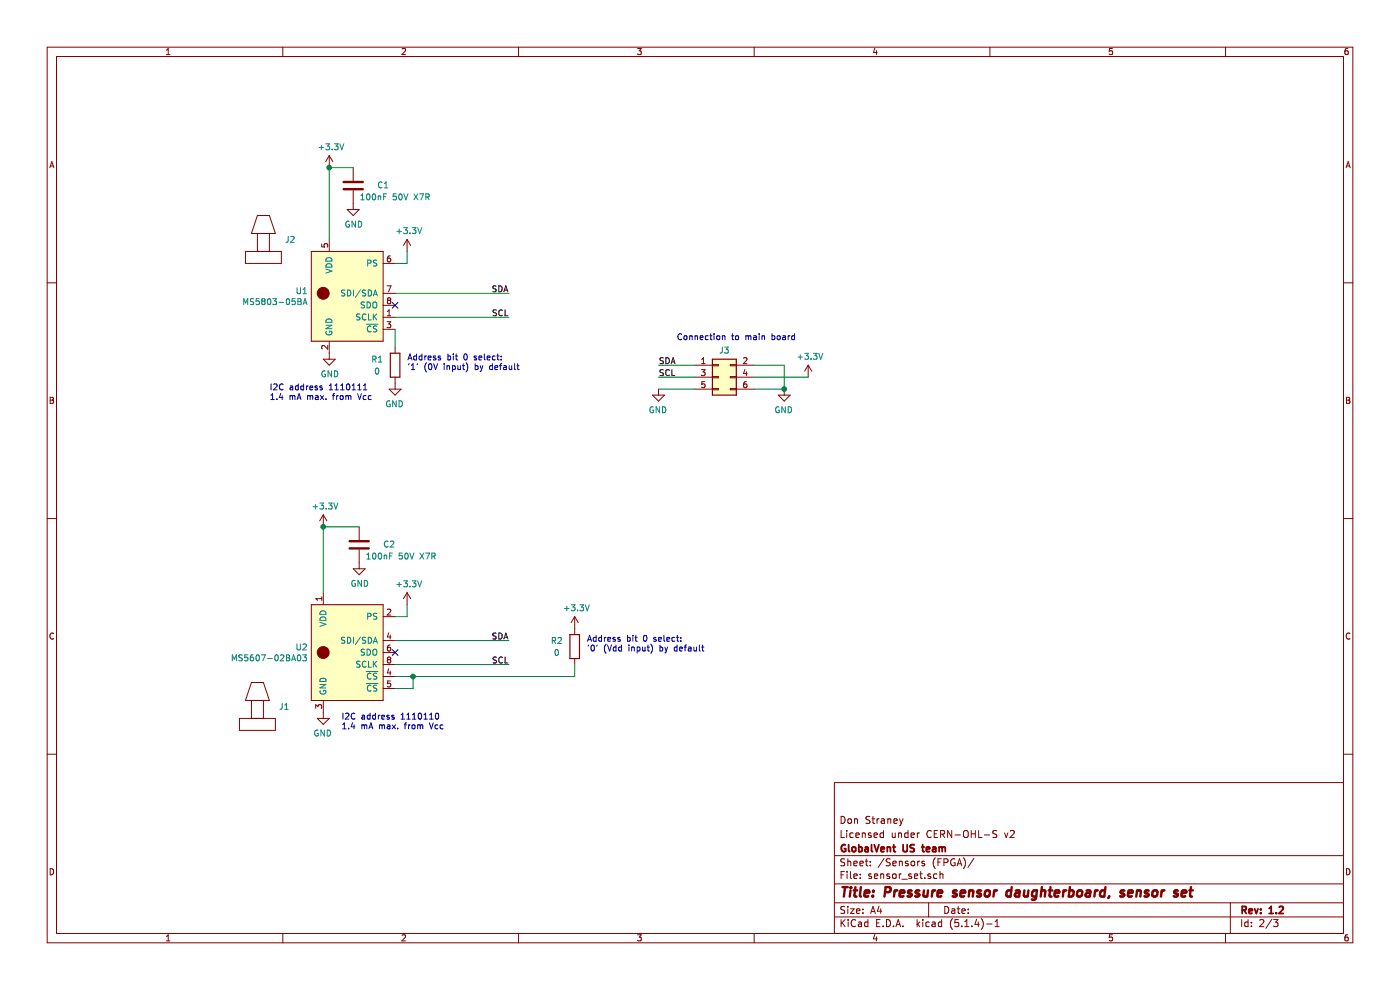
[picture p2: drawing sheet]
EESchema Schematic File Version 4
LIBS:Pressure_sensor_daughterboard-MS5607-MS5803-cache
EELAYER 30 0
EELAYER END
$Descr A4 11693 8268
encoding utf-8
Sheet 3 3
Title "Pressure sensor daughterboard, sensor set"
Date ""
Rev "1.2"
Comp "GlobalVent US team"
Comment1 "Licensed under CERN-OHL-S v2"
Comment2 "Don Straney"
Comment3 ""
Comment4 ""
$EndDescr
$Comp
L Pressure_sensors:MS5803-05BA U?
U 1 1
P 2900 2450
AR Path="/5F518E26/5F05EA8A" Ref="U?"  Part="1" 
AR Path="/5F593E41/5F05EA8A" Ref="U?"  Part="1" 
AR Path="/5F05EA8A" Ref="U?"  Part="1" 
AR Path="/5F04EA78/5F05EA8A" Ref="U1"  Part="1" 
AR Path="/5F065BFC/5F05EA8A" Ref="U3"  Part="1" 
F 0 "U3" H 2573 2471 50  0000 R CNN
F 1 "MS5803-05BA" H 2573 2380 50  0000 R CNN
F 2 "Pressure_sensors:TE_MS5803-05BA" H 2900 2450 50  0001 C CNN
F 3 "" H 2900 2450 50  0001 C CNN
F 4 "TE" H 2900 2450 50  0001 C CNN "Manufacturer"
F 5 "MS5803-05BA01-00" H 2900 2450 50  0001 C CNN "Part Number"
	1    2900 2450
	1    0    0    -1  
$EndComp
$Comp
L Device:C C?
U 1 1
P 3000 4550
AR Path="/5F05EA92" Ref="C?"  Part="1" 
AR Path="/5E8AFE9D/5F05EA92" Ref="C?"  Part="1" 
AR Path="/5F518E26/5F05EA92" Ref="C?"  Part="1" 
AR Path="/5F593E41/5F05EA92" Ref="C?"  Part="1" 
AR Path="/5F04EA78/5F05EA92" Ref="C2"  Part="1" 
AR Path="/5F065BFC/5F05EA92" Ref="C4"  Part="1" 
F 0 "C4" H 2750 4550 50  0000 C CNN
F 1 "100nF 50V X7R" H 2650 4650 50  0000 C CNN
F 2 "Capacitor_SMD:C_0603_1608Metric" H 3038 4400 50  0001 C CNN
F 3 "~" H 3000 4550 50  0001 C CNN
F 4 "AVX" H 3000 4550 50  0001 C CNN "Manufacturer"
F 5 "06035C104JAT2A" H 3000 4550 50  0001 C CNN "Part Number"
	1    3000 4550
	-1   0    0    1   
$EndComp
$Comp
L power:GND #PWR?
U 1 1
P 3000 4700
AR Path="/5F05EA98" Ref="#PWR?"  Part="1" 
AR Path="/5E8AFE9D/5F05EA98" Ref="#PWR?"  Part="1" 
AR Path="/5F518E26/5F05EA98" Ref="#PWR?"  Part="1" 
AR Path="/5F593E41/5F05EA98" Ref="#PWR?"  Part="1" 
AR Path="/5F04EA78/5F05EA98" Ref="#PWR0101"  Part="1" 
AR Path="/5F065BFC/5F05EA98" Ref="#PWR0114"  Part="1" 
F 0 "#PWR0114" H 3000 4450 50  0001 C CNN
F 1 "GND" H 3005 4527 50  0000 C CNN
F 2 "" H 3000 4700 50  0001 C CNN
F 3 "" H 3000 4700 50  0001 C CNN
	1    3000 4700
	1    0    0    -1  
$EndComp
$Comp
L power:GND #PWR?
U 1 1
P 2700 5950
AR Path="/5F05EA9E" Ref="#PWR?"  Part="1" 
AR Path="/5E8AFE9D/5F05EA9E" Ref="#PWR?"  Part="1" 
AR Path="/5F518E26/5F05EA9E" Ref="#PWR?"  Part="1" 
AR Path="/5F593E41/5F05EA9E" Ref="#PWR?"  Part="1" 
AR Path="/5F04EA78/5F05EA9E" Ref="#PWR0102"  Part="1" 
AR Path="/5F065BFC/5F05EA9E" Ref="#PWR0115"  Part="1" 
F 0 "#PWR0115" H 2700 5700 50  0001 C CNN
F 1 "GND" H 2705 5777 50  0000 C CNN
F 2 "" H 2700 5950 50  0001 C CNN
F 3 "" H 2700 5950 50  0001 C CNN
	1    2700 5950
	-1   0    0    -1  
$EndComp
$Comp
L Device:C C?
U 1 1
P 2950 1550
AR Path="/5F05EAA6" Ref="C?"  Part="1" 
AR Path="/5E8AFE9D/5F05EAA6" Ref="C?"  Part="1" 
AR Path="/5F518E26/5F05EAA6" Ref="C?"  Part="1" 
AR Path="/5F593E41/5F05EAA6" Ref="C?"  Part="1" 
AR Path="/5F04EA78/5F05EAA6" Ref="C1"  Part="1" 
AR Path="/5F065BFC/5F05EAA6" Ref="C3"  Part="1" 
F 0 "C3" H 2700 1550 50  0000 C CNN
F 1 "100nF 50V X7R" H 2600 1650 50  0000 C CNN
F 2 "Capacitor_SMD:C_0603_1608Metric" H 2988 1400 50  0001 C CNN
F 3 "~" H 2950 1550 50  0001 C CNN
F 4 "AVX" H 2950 1550 50  0001 C CNN "Manufacturer"
F 5 "06035C104JAT2A" H 2950 1550 50  0001 C CNN "Part Number"
	1    2950 1550
	-1   0    0    1   
$EndComp
$Comp
L power:GND #PWR?
U 1 1
P 2950 1700
AR Path="/5F05EAAC" Ref="#PWR?"  Part="1" 
AR Path="/5E8AFE9D/5F05EAAC" Ref="#PWR?"  Part="1" 
AR Path="/5F518E26/5F05EAAC" Ref="#PWR?"  Part="1" 
AR Path="/5F593E41/5F05EAAC" Ref="#PWR?"  Part="1" 
AR Path="/5F04EA78/5F05EAAC" Ref="#PWR0103"  Part="1" 
AR Path="/5F065BFC/5F05EAAC" Ref="#PWR0116"  Part="1" 
F 0 "#PWR0116" H 2950 1450 50  0001 C CNN
F 1 "GND" H 2955 1527 50  0000 C CNN
F 2 "" H 2950 1700 50  0001 C CNN
F 3 "" H 2950 1700 50  0001 C CNN
	1    2950 1700
	1    0    0    -1  
$EndComp
Wire Wire Line
	2750 1400 2950 1400
Wire Wire Line
	2750 1400 2750 2000
$Comp
L power:GND #PWR?
U 1 1
P 2750 2950
AR Path="/5F05EAB4" Ref="#PWR?"  Part="1" 
AR Path="/5E8AFE9D/5F05EAB4" Ref="#PWR?"  Part="1" 
AR Path="/5F518E26/5F05EAB4" Ref="#PWR?"  Part="1" 
AR Path="/5F593E41/5F05EAB4" Ref="#PWR?"  Part="1" 
AR Path="/5F04EA78/5F05EAB4" Ref="#PWR0104"  Part="1" 
AR Path="/5F065BFC/5F05EAB4" Ref="#PWR0117"  Part="1" 
F 0 "#PWR0117" H 2750 2700 50  0001 C CNN
F 1 "GND" H 2755 2777 50  0000 C CNN
F 2 "" H 2750 2950 50  0001 C CNN
F 3 "" H 2750 2950 50  0001 C CNN
	1    2750 2950
	1    0    0    -1  
$EndComp
Wire Wire Line
	3300 2450 4250 2450
Wire Wire Line
	3300 2650 4250 2650
$Comp
L Device:R R?
U 1 1
P 4800 5400
AR Path="/5F05EABE" Ref="R?"  Part="1" 
AR Path="/5E8AFE9D/5F05EABE" Ref="R?"  Part="1" 
AR Path="/5F518E26/5F05EABE" Ref="R?"  Part="1" 
AR Path="/5F593E41/5F05EABE" Ref="R?"  Part="1" 
AR Path="/5F04EA78/5F05EABE" Ref="R2"  Part="1" 
AR Path="/5F065BFC/5F05EABE" Ref="R4"  Part="1" 
F 0 "R4" H 4650 5450 50  0000 C CNN
F 1 "0" H 4650 5350 50  0000 C CNN
F 2 "Resistor_SMD:R_1206_3216Metric" V 4730 5400 50  0001 C CNN
F 3 "~" H 4800 5400 50  0001 C CNN
F 4 "Panasonic" H 4800 5400 50  0001 C CNN "Manufacturer"
F 5 "ERJ-8GEY0R00V" H 4800 5400 50  0001 C CNN "Part Number"
	1    4800 5400
	1    0    0    -1  
$EndComp
Text Notes 4900 5450 0    50   ~ 0
Address bit 0 select:\n'0' (Vdd input) by default
NoConn ~ 3300 2550
$Comp
L Device:R R?
U 1 1
P 3300 3050
AR Path="/5F05EAC8" Ref="R?"  Part="1" 
AR Path="/5E8AFE9D/5F05EAC8" Ref="R?"  Part="1" 
AR Path="/5F518E26/5F05EAC8" Ref="R?"  Part="1" 
AR Path="/5F593E41/5F05EAC8" Ref="R?"  Part="1" 
AR Path="/5F04EA78/5F05EAC8" Ref="R1"  Part="1" 
AR Path="/5F065BFC/5F05EAC8" Ref="R3"  Part="1" 
F 0 "R3" H 3150 3100 50  0000 C CNN
F 1 "0" H 3150 3000 50  0000 C CNN
F 2 "Resistor_SMD:R_1206_3216Metric" V 3230 3050 50  0001 C CNN
F 3 "~" H 3300 3050 50  0001 C CNN
F 4 "Panasonic" H 3300 3050 50  0001 C CNN "Manufacturer"
F 5 "ERJ-8GEY0R00V" H 3300 3050 50  0001 C CNN "Part Number"
	1    3300 3050
	1    0    0    -1  
$EndComp
$Comp
L power:GND #PWR?
U 1 1
P 3300 3200
AR Path="/5F05EACE" Ref="#PWR?"  Part="1" 
AR Path="/5E8AFE9D/5F05EACE" Ref="#PWR?"  Part="1" 
AR Path="/5F518E26/5F05EACE" Ref="#PWR?"  Part="1" 
AR Path="/5F593E41/5F05EACE" Ref="#PWR?"  Part="1" 
AR Path="/5F04EA78/5F05EACE" Ref="#PWR0105"  Part="1" 
AR Path="/5F065BFC/5F05EACE" Ref="#PWR0118"  Part="1" 
F 0 "#PWR0118" H 3300 2950 50  0001 C CNN
F 1 "GND" H 3305 3027 50  0000 C CNN
F 2 "" H 3300 3200 50  0001 C CNN
F 3 "" H 3300 3200 50  0001 C CNN
	1    3300 3200
	-1   0    0    -1  
$EndComp
Text Notes 3400 3100 0    50   ~ 0
Address bit 0 select:\n'1' (0V input) by default
Wire Wire Line
	3300 2900 3300 2750
Text Notes 2250 3350 0    50   ~ 0
I2C address 1110111\n1.4 mA max. from Vcc
Text Notes 2850 6100 0    50   ~ 0
I2C address 1110110\n1.4 mA max. from Vcc
$Comp
L Pressure_sensors:Pressure_sensor_barb J?
U 1 1
P 2200 2150
AR Path="/5F518E26/5F05EAD8" Ref="J?"  Part="1" 
AR Path="/5F593E41/5F05EAD8" Ref="J?"  Part="1" 
AR Path="/5F05EAD8" Ref="J?"  Part="1" 
AR Path="/5F04EA78/5F05EAD8" Ref="J2"  Part="1" 
AR Path="/5F065BFC/5F05EAD8" Ref="J5"  Part="1" 
F 0 "J5" H 2378 2300 50  0000 L CNN
F 1 "Pressure_sensor_barb" H 2150 2500 50  0001 C CNN
F 2 "Pressure_sensors:Sensor_cap_glued_8.5x8.5" H 2200 2150 50  0001 C CNN
F 3 "" H 2200 2150 50  0001 C CNN
	1    2200 2150
	1    0    0    -1  
$EndComp
$Comp
L Pressure_sensors:Pressure_sensor_barb J?
U 1 1
P 2150 6050
AR Path="/5F518E26/5F05EADE" Ref="J?"  Part="1" 
AR Path="/5F593E41/5F05EADE" Ref="J?"  Part="1" 
AR Path="/5F05EADE" Ref="J?"  Part="1" 
AR Path="/5F04EA78/5F05EADE" Ref="J1"  Part="1" 
AR Path="/5F065BFC/5F05EADE" Ref="J4"  Part="1" 
F 0 "J4" H 2328 6200 50  0000 L CNN
F 1 "Pressure_sensor_barb" H 2100 6400 50  0001 C CNN
F 2 "Pressure_sensors:Sensor_cap_glued_8.5x8.5" H 2150 6050 50  0001 C CNN
F 3 "" H 2150 6050 50  0001 C CNN
	1    2150 6050
	1    0    0    -1  
$EndComp
$Comp
L Pressure_sensors:MS5607-02BA03 U?
U 1 1
P 2900 5450
AR Path="/5F518E26/5F05EAE6" Ref="U?"  Part="1" 
AR Path="/5F593E41/5F05EAE6" Ref="U?"  Part="1" 
AR Path="/5F05EAE6" Ref="U?"  Part="1" 
AR Path="/5F04EA78/5F05EAE6" Ref="U2"  Part="1" 
AR Path="/5F065BFC/5F05EAE6" Ref="U4"  Part="1" 
F 0 "U4" H 2572 5496 50  0000 R CNN
F 1 "MS5607-02BA03" H 2572 5405 50  0000 R CNN
F 2 "Pressure_sensors:TE_MS5607-02BA03" H 2800 5450 50  0001 C CNN
F 3 "https://www.te.com/commerce/DocumentDelivery/DDEController?Action=srchrtrv&DocNm=MS5607-02BA03&DocType=Data+Sheet&DocLang=English" H 2900 5450 50  0001 C CNN
F 4 "TE Connectivity" H 2900 5450 50  0001 C CNN "Manufacturer"
F 5 "MS560702BA03-50" H 2800 5450 50  0001 C CNN "Part Number"
	1    2900 5450
	1    0    0    -1  
$EndComp
Wire Wire Line
	2700 4400 3000 4400
Wire Wire Line
	2700 4400 2700 4950
Wire Wire Line
	3300 5350 4250 5350
Wire Wire Line
	3300 5550 4250 5550
NoConn ~ 3300 5450
Wire Wire Line
	3300 5750 3450 5750
Wire Wire Line
	3450 5750 3450 5650
Wire Wire Line
	3450 5650 3300 5650
Wire Wire Line
	3450 5650 4800 5650
Wire Wire Line
	4800 5650 4800 5550
Connection ~ 3450 5650
Text Label 4250 2450 2    50   ~ 0
SDA
Text Label 4250 5350 2    50   ~ 0
SDA
Text Label 4250 2650 2    50   ~ 0
SCL
Text Label 4250 5550 2    50   ~ 0
SCL
$Comp
L power:+3.3V #PWR?
U 1 1
P 2700 4400
AR Path="/5F05EAFB" Ref="#PWR?"  Part="1" 
AR Path="/5F04EA78/5F05EAFB" Ref="#PWR0106"  Part="1" 
AR Path="/5F065BFC/5F05EAFB" Ref="#PWR0119"  Part="1" 
F 0 "#PWR0119" H 2700 4250 50  0001 C CNN
F 1 "+3.3V" H 2715 4573 50  0000 C CNN
F 2 "" H 2700 4400 50  0001 C CNN
F 3 "" H 2700 4400 50  0001 C CNN
	1    2700 4400
	1    0    0    -1  
$EndComp
Connection ~ 2700 4400
$Comp
L power:+3.3V #PWR?
U 1 1
P 3400 5050
AR Path="/5F05EB02" Ref="#PWR?"  Part="1" 
AR Path="/5F04EA78/5F05EB02" Ref="#PWR0107"  Part="1" 
AR Path="/5F065BFC/5F05EB02" Ref="#PWR0120"  Part="1" 
F 0 "#PWR0120" H 3400 4900 50  0001 C CNN
F 1 "+3.3V" H 3415 5223 50  0000 C CNN
F 2 "" H 3400 5050 50  0001 C CNN
F 3 "" H 3400 5050 50  0001 C CNN
	1    3400 5050
	1    0    0    -1  
$EndComp
Wire Wire Line
	3300 5150 3400 5150
Wire Wire Line
	3400 5150 3400 5050
$Comp
L power:+3.3V #PWR?
U 1 1
P 4800 5250
AR Path="/5F05EB0A" Ref="#PWR?"  Part="1" 
AR Path="/5F04EA78/5F05EB0A" Ref="#PWR0108"  Part="1" 
AR Path="/5F065BFC/5F05EB0A" Ref="#PWR0121"  Part="1" 
F 0 "#PWR0121" H 4800 5100 50  0001 C CNN
F 1 "+3.3V" H 4815 5423 50  0000 C CNN
F 2 "" H 4800 5250 50  0001 C CNN
F 3 "" H 4800 5250 50  0001 C CNN
	1    4800 5250
	1    0    0    -1  
$EndComp
$Comp
L power:+3.3V #PWR?
U 1 1
P 2750 1400
AR Path="/5F05EB10" Ref="#PWR?"  Part="1" 
AR Path="/5F04EA78/5F05EB10" Ref="#PWR0109"  Part="1" 
AR Path="/5F065BFC/5F05EB10" Ref="#PWR0122"  Part="1" 
F 0 "#PWR0122" H 2750 1250 50  0001 C CNN
F 1 "+3.3V" H 2765 1573 50  0000 C CNN
F 2 "" H 2750 1400 50  0001 C CNN
F 3 "" H 2750 1400 50  0001 C CNN
	1    2750 1400
	1    0    0    -1  
$EndComp
Connection ~ 2750 1400
$Comp
L power:+3.3V #PWR?
U 1 1
P 3400 2100
AR Path="/5F05EB17" Ref="#PWR?"  Part="1" 
AR Path="/5F04EA78/5F05EB17" Ref="#PWR0110"  Part="1" 
AR Path="/5F065BFC/5F05EB17" Ref="#PWR0123"  Part="1" 
F 0 "#PWR0123" H 3400 1950 50  0001 C CNN
F 1 "+3.3V" H 3415 2273 50  0000 C CNN
F 2 "" H 3400 2100 50  0001 C CNN
F 3 "" H 3400 2100 50  0001 C CNN
	1    3400 2100
	1    0    0    -1  
$EndComp
Wire Wire Line
	3300 2200 3400 2200
Wire Wire Line
	3400 2200 3400 2100
$Comp
L Connector_Generic:Conn_02x03_Odd_Even J?
U 1 1
P 6000 3150
AR Path="/5F05EB21" Ref="J?"  Part="1" 
AR Path="/5F04EA78/5F05EB21" Ref="J3"  Part="1" 
AR Path="/5F065BFC/5F05EB21" Ref="J6"  Part="1" 
F 0 "J6" H 6050 3375 50  0000 C CNN
F 1 "Conn_02x03_Odd_Even" H 6050 3276 50  0001 C CNN
F 2 "Pressure_sensors:Samtec_HLE-103-02-xxx-DV-BE_2x03_P2.54mm_Horizontal" H 6000 3150 50  0001 C CNN
F 3 "~" H 6000 3150 50  0001 C CNN
F 4 "Samtec" H 6000 3150 50  0001 C CNN "Manufacturer"
F 5 "HLE-103-02-L-DV-BE-K-TR" H 6000 3150 50  0001 C CNN "Part Number"
	1    6000 3150
	1    0    0    -1  
$EndComp
Text Notes 5650 2850 0    50   ~ 0
Connection to main board
Text Label 5500 3050 0    50   ~ 0
SDA
Text Label 5500 3150 0    50   ~ 0
SCL
$Comp
L power:GND #PWR?
U 1 1
P 5500 3250
AR Path="/5F05EB2A" Ref="#PWR?"  Part="1" 
AR Path="/5E8AFE9D/5F05EB2A" Ref="#PWR?"  Part="1" 
AR Path="/5F518E26/5F05EB2A" Ref="#PWR?"  Part="1" 
AR Path="/5F593E41/5F05EB2A" Ref="#PWR?"  Part="1" 
AR Path="/5F04EA78/5F05EB2A" Ref="#PWR0111"  Part="1" 
AR Path="/5F065BFC/5F05EB2A" Ref="#PWR0124"  Part="1" 
F 0 "#PWR0124" H 5500 3000 50  0001 C CNN
F 1 "GND" H 5505 3077 50  0000 C CNN
F 2 "" H 5500 3250 50  0001 C CNN
F 3 "" H 5500 3250 50  0001 C CNN
	1    5500 3250
	-1   0    0    -1  
$EndComp
Wire Wire Line
	5500 3250 5800 3250
Wire Wire Line
	5500 3150 5800 3150
Wire Wire Line
	5500 3050 5800 3050
$Comp
L power:+3.3V #PWR?
U 1 1
P 6750 3150
AR Path="/5F05EB33" Ref="#PWR?"  Part="1" 
AR Path="/5F04EA78/5F05EB33" Ref="#PWR0112"  Part="1" 
AR Path="/5F065BFC/5F05EB33" Ref="#PWR0125"  Part="1" 
F 0 "#PWR0125" H 6750 3000 50  0001 C CNN
F 1 "+3.3V" H 6765 3323 50  0000 C CNN
F 2 "" H 6750 3150 50  0001 C CNN
F 3 "" H 6750 3150 50  0001 C CNN
	1    6750 3150
	1    0    0    -1  
$EndComp
Wire Wire Line
	6300 3150 6750 3150
$Comp
L power:GND #PWR?
U 1 1
P 6550 3250
AR Path="/5F05EB3A" Ref="#PWR?"  Part="1" 
AR Path="/5E8AFE9D/5F05EB3A" Ref="#PWR?"  Part="1" 
AR Path="/5F518E26/5F05EB3A" Ref="#PWR?"  Part="1" 
AR Path="/5F593E41/5F05EB3A" Ref="#PWR?"  Part="1" 
AR Path="/5F04EA78/5F05EB3A" Ref="#PWR0113"  Part="1" 
AR Path="/5F065BFC/5F05EB3A" Ref="#PWR0126"  Part="1" 
F 0 "#PWR0126" H 6550 3000 50  0001 C CNN
F 1 "GND" H 6555 3077 50  0000 C CNN
F 2 "" H 6550 3250 50  0001 C CNN
F 3 "" H 6550 3250 50  0001 C CNN
	1    6550 3250
	-1   0    0    -1  
$EndComp
Wire Wire Line
	6300 3050 6550 3050
Wire Wire Line
	6550 3050 6550 3250
Wire Wire Line
	6300 3250 6550 3250
Connection ~ 6550 3250
$EndSCHEMATC
